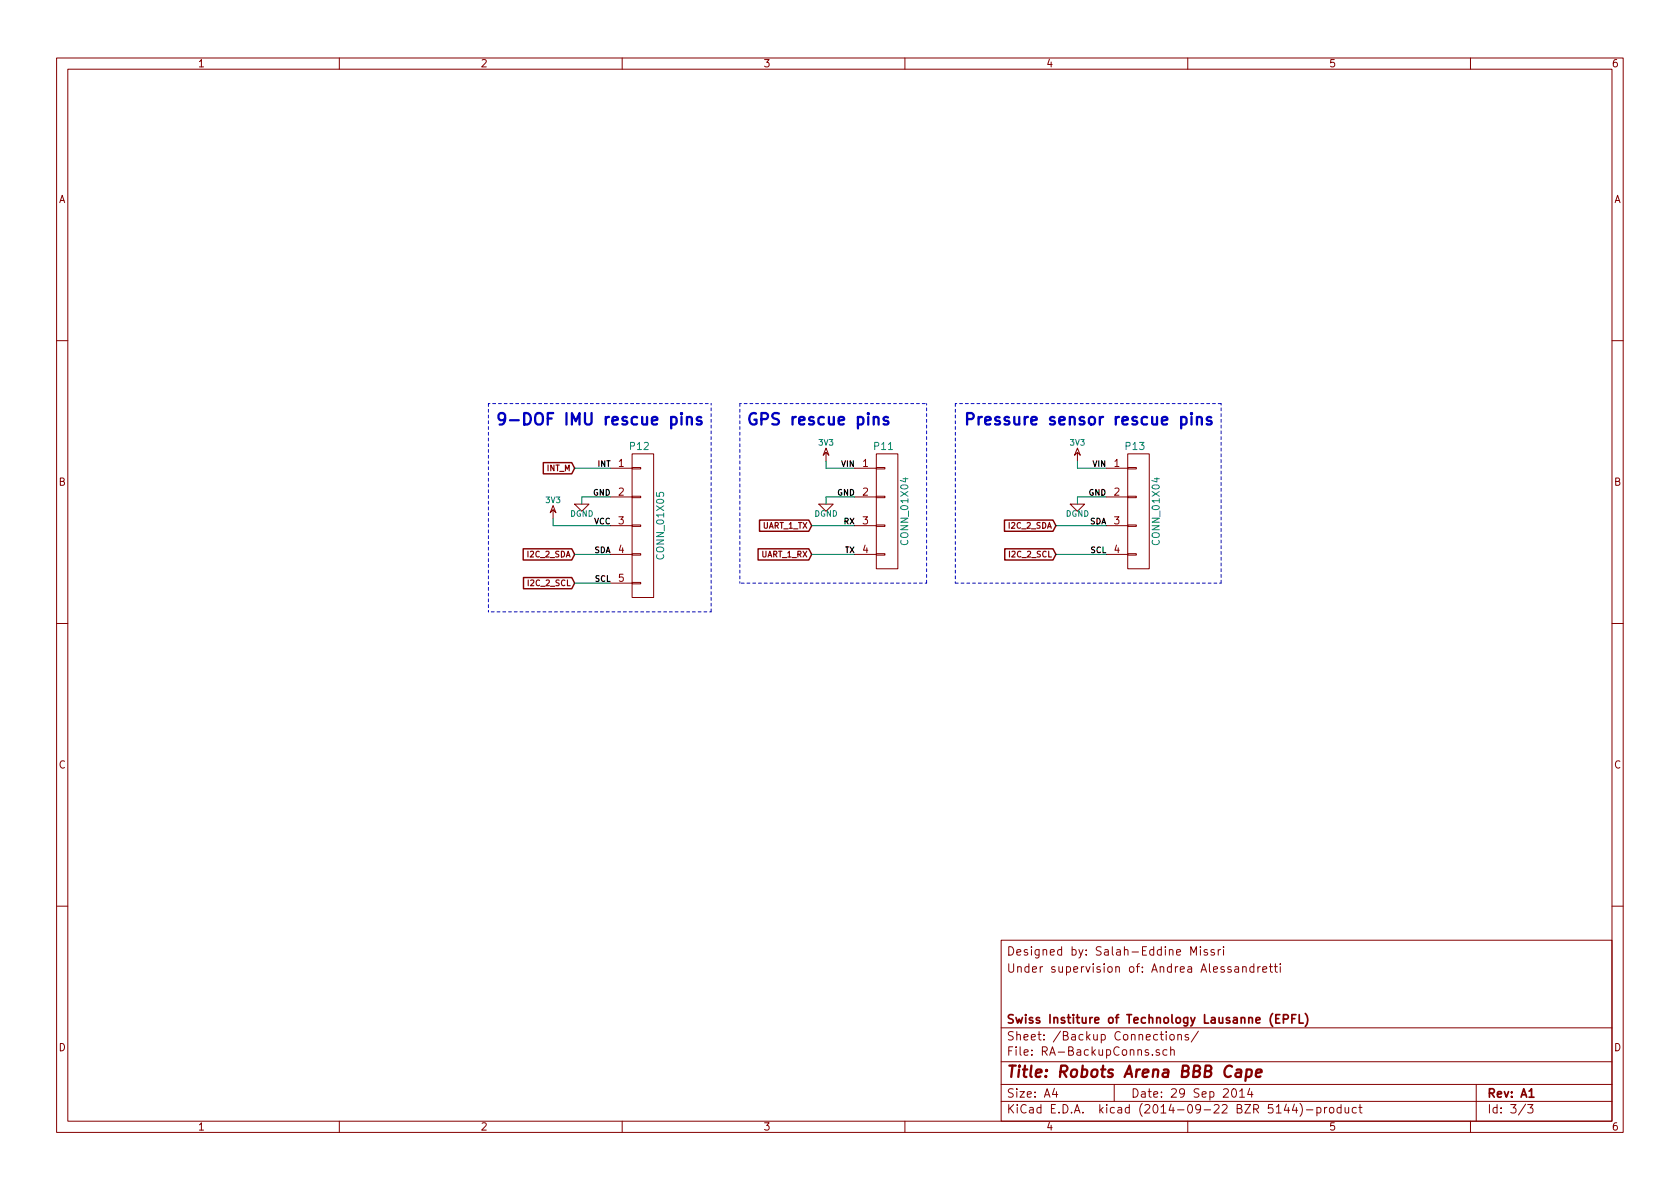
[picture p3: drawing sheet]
<svg xmlns="http://www.w3.org/2000/svg" width="297mm" height="210mm" viewBox="0 0 297 210" stroke-linecap="round" stroke-linejoin="round" font-family="sans-serif">
<g fill="none" stroke="#840000" stroke-width=".18">
<path d="M10 10.3h277v189.9h-277zM12 12.2h273v186.1h-273zM60 10.3v1.9M110 10.3v1.9M160 10.3v1.9M210 10.3v1.9M260 10.3v1.9M10 60.2h2M146 79.2l.6 1.3-.6-.5-.5 .5zM190.5 79.2l.5 1.3-.5-.5-.5 .5zM285 60.2h2M97.8 89.4l.5 1.3-.5-.5-.5 .5z"/>
<path d="M97.8 90.2v1.5M101.6 89.1h2.5l-1.2 1.3zM107.9 82.8h3.9M107.9 87.9h3.9M107.9 93h3.9M107.9 98h3.9M111.8 97.9h1.5v.3h-1.5zM111.8 92.8h1.5v.3h-1.5zM111.8 87.8h1.5v.2h-1.5zM111.8 82.7h1.5v.2h-1.5zM111.8 80.3h3.8v25.4h-3.8zM144.8 89.1h2.5l-1.3 1.3z"/>
<path d="M146 80v1.5M151.1 82.8h3.8M151.1 87.9h3.8M151.1 93h3.8M151.1 98h3.8M154.9 97.9h1.6v.3h-1.6zM154.9 92.8h1.6v.3h-1.6zM154.9 87.8h1.6v.2h-1.6zM154.9 82.7h1.6v.2h-1.6zM154.9 80.3h3.8v20.3h-3.8zM189.2 89.1h2.6l-1.3 1.3zM190.5 80v1.5"/>
<path d="M195.6 82.8h3.8M195.6 87.9h3.8M195.6 93h3.8M195.6 98h3.8M199.4 97.9h1.5v.3h-1.5zM199.4 92.8h1.5v.3h-1.5zM199.4 87.8h1.5v.2h-1.5zM199.4 82.7h1.5v.2h-1.5zM199.4 80.3h3.8v20.3h-3.8zM10 110.3h2M107.9 103.1h3.9M111.8 103h1.5v.2h-1.5z"/>
<path d="M285 110.3h2M10 160.2h2M177 166.3h108v32h-108zM210.5 168.9v-1.5l.5 1.1 .5-1.1v1.5M212.2 167.4v.2M212.2 167.9v1M213.5 168a.37 .37 0 0 0-.6 .1l.1 .2 .5 .2v.1l-.2 .3-.4-.1M214.7 168a.37 .37 0 0 0-.6 .1l.1 .2 .5 .2 .1 .1-.3 .3-.4-.1M215.4 167.9v1M215.8 167.9l-.4 .3M216.3 167.4v.2M216.3 167.9v1"/>
<path d="M218.4 171h.5l.1 .9M219 171.3l-.5 .1-.2 .2 .2 .3h.5M219.7 171.1l.2-.2 .4 .1v.9M219.7 170.9v1M221.7 171l-.4-.1-.3 .3 .1 .6 .2 .1h.4M221.7 170.4v1.5M222.4 170.9v1M222.8 170.9l-.4 .3M223.3 171.4l.7-.1-.1-.3-.4-.1-.2 .2v.8h.6M224.4 170.9h.6M224.6 170.4v1.3l.4 .2M225.3 170.9h.6"/>
<path d="M225.5 170.4v1.3l.4 .2M226.4 170.4v.2M226.4 170.9v1M285 160.2h2M60 198.3v1.9M110 198.3v1.9M160 198.3v1.9M177 194.8h108M177 191.8h108M177 187.8h108M177 181.8h108M186.4 192.5l-.3 1h.9"/>
<path d="M186.8 193v1M197 191.8v3M203.8 186.5v.1M205 185.7a.37 .37 0 0 0-.6 .1l.1 .2 .5 .2 .1 .1-.3 .3-.4-.1M205.1 182.9h.6M205.3 182.4v1.3l.4 .2M206.2 182.4v.2M206.2 182.9v1M206.3 185.7l-.4-.1-.3 .3 .1 .6 .2 .1 .4-.1M206.9 183.1l.2-.2 .4 .2 .1 .5-.1 .2-.4 .1-.2-.1zM207 185.7l.2-.1 .4 .1v.9M207 185.1v1.5"/>
<path d="M208.3 183.1l.2-.2 .3 .1 .1 .9M208.3 182.9v1M210 198.3v1.9M210.1 183a.37 .37 0 0 0-.6 .1l.1 .3 .5 .1 .1 .1-.2 .3-.5-.1M211.9 182.3l-1.3 2M217.9 192.7l.2-.2a.81 .81 0 0 1 .6 .6 .81 .81 0 0 1-.3 .8l-.1 .1a.79 .79 0 0 1-.4-1.3zM219.2 193l.4-.5v1.5M219.2 194h.8M221 192.5l-.4 1h.9M221.3 193v1M227.4 195.2l-.3 1.1h.9M227.8 195.8v1"/>
<path d="M228.9 195.2l-.4 1.1h.9M229.2 195.8v1M229.8 195.1a1.71 1.71 0 0 1 0 2.3M231 196.3h1.1M232.8 195.9l.5-.1 .3 .3-.2 .6h-.6M232.8 195.8v1.5M234.2 195.8v1M234.6 195.8l-.4 .3M235.1 196l.2-.2 .5 .2v.5l-.1 .2-.4 .1-.2-.1zM237.1 195.9l-.4-.1-.3 .3 .1 .6 .2 .1 .4-.1M237.1 195.3v1.5M237.8 195.8l.1 .9 .4 .1 .2-.1"/>
<path d="M238.5 195.8v1M239.8 195.9l-.4-.1-.3 .3 .1 .6 .2 .1 .4-.1M240.3 195.8h.5M240.5 195.3v1.3l.3 .2M260 198.3v1.9M261 191.8v6.5M269.7 195.2l-1.2 2M270.1 195.3h.9l-.5 .6 .5 .1v.7l-.2 .1-.7-.1"/>
</g>
<path d="M226.3 179.4h-.7v1.5h.7M229.1 179.4h-.7v1.5M229.7 179.4v1.5h.7M230.8 179.2a1.71 1.71 0 0 1 0 2.3M225.6 180.1h.5M226.9 180.2l.7-.1 .2-.2-.1-.3-.2-.2h-.6v1.5M228.4 180.1h.5M270.4 194h.8" fill="none" stroke="#840000" stroke-width=".3"/>
<path d="M218.6 189.2h.8v1.2M219.5 189.6l-.8 .1a.4 .4 0 0 0-.3 .3 .4 .4 0 0 0 .3 .4l.7-.1M220.4 189.2a.65 .65 0 0 1 .9 .1l-.1 1a.67 .67 0 0 1-.9 0M220.4 189.1l-.2 2M222.1 189.8l1-.2-.1-.4-.6-.1-.3 .3v.9l.2 .1 .6-.1" fill="none" stroke="#840000" stroke-width=".41"/>
<path d="M89.3 73.9l-.4 .4h-.4l-.4-.4v-.5l.2-.3 .6-.1 .3 .2a1.62 1.62 0 0 1-.3 1.8l-.6 .1M90.2 74.3h1.5M133.7 73.1a.94 .94 0 0 0-1.1 .4 .94 .94 0 0 0 0 1.1 .72 .72 0 0 0 1.2 .3v-.7h-.4M171 74.1h.8a.55 .55 0 0 0 .4-.5 .55 .55 0 0 0-.4-.6h-.8v2.1M173 73.7v1.4M173.6 73.7l-.4 .1-.2 .3M174.2 74.4l1-.2-.1-.4-.6-.1-.3 .3 .1 1 .2 .1 .6-.1" fill="none" stroke="#0000c2" stroke-width=".41"/>
<path d="M92.5 97h8.6l.5 1-.5 1h-8.6zM96.1 81.8h5l.5 1-.5 1h-5zM134 97h9l.5 1-.5 1h-9zM134.3 92h8.7l.5 1-.5 .9h-8.7zM177.6 92h8.6l.5 1-.5 .9h-8.6zM177.6 97h8.6l.5 1-.5 1h-8.6zM92.6 102.1h8.5l.5 1-.5 1h-8.5z" fill="none" stroke="#840000" stroke-width=".25"/>
<g fill="none" stroke="#008400" stroke-width=".18">
<path d="M97.8 91.7v1.3h10.1M101.6 82.8h6.3M101.6 98h6.3M107.9 87.9h-5v1.2M143.5 93h7.6M143.5 98h7.6M146 81.5v1.3h5.1M151.1 87.9h-5.1v1.2M186.7 93h8.9M186.7 98h8.9M190.5 81.5v1.3h5.1M195.6 87.9h-5.1v1.2"/>
<path d="M101.6 103.1h6.3"/>
</g>
<path d="M86.4 71.4h39.3M125.7 71.4v36.8M130.8 71.4h33M163.8 71.4v31.7M168.9 71.4h47M215.9 71.4v31.7M86.4 108.2v-36.8M125.7 108.2h-39.3M130.8 103.1v-31.7M163.8 103.1h-33M168.9 103.1v-31.7M215.9 103.1h-47" fill="none" stroke="#0000c2" stroke-width=".18" stroke-dasharray=".5" stroke-dashoffset=".3"/>
<g font-size="2.8" fill="#0000c2">
<text x="93.5" y="75.2">9-DOF IMU rescue pins</text>
<text x="135" y="75.2">GPS rescue pins</text>
<text x="175.9" y="75.2">Pressure sensor rescue pins</text>
</g>
<text font-size="2.8" fill="#840000" x="178" y="190.5">Title: Robots Arena BBB Cape</text>
<g font-size="2.1" fill="#840000">
<text x="178" y="172">Under supervision of: Andrea Alessandretti</text>
<text x="178" y="169">Designed by: Salah-Eddine Missri</text>
<text x="178" y="184">Sheet: /Backup Connections/</text>
<text x="178" y="181">Swiss Institure of Technology Lausanne (EPFL)</text>
<text x="178" y="186.7">File: RA-BackupConns.sch</text>
<text x="178" y="196.9">KiCad E.D.A. kicad (2014-09-22 BZR 5144)-product</text>
<text x="178" y="194.1">Size: A4</text>
<text x="200" y="194.1">Date: 29 Sep 2014</text>
<text x="263" y="194.1">Rev: A1</text>
<text x="263" y="196.9">Id: 3/3</text>
</g>
<g font-size="1.8" fill="#840000">
<text x="35" y="11.9">1</text>
<text x="85" y="11.9">2</text>
<text x="135" y="11.9">3</text>
<text x="185" y="11.9">4</text>
<text x="235" y="11.9">5</text>
<text x="285" y="11.9">6</text>
<text x="10.4" y="35.9">A</text>
<text x="285.4" y="35.9">A</text>
<text x="109.4" y="82.5">1</text>
<text x="152.6" y="82.5">1</text>
<text x="197" y="82.5">1</text>
<text x="10.4" y="85.9">B</text>
<text x="109.4" y="87.6">2</text>
<text x="152.6" y="87.6">2</text>
<text x="197" y="87.6">2</text>
<text x="285.4" y="85.9">B</text>
<text x="109.4" y="92.7">3</text>
<text x="152.6" y="92.7">3</text>
<text x="197" y="92.7">3</text>
<text x="109.4" y="97.8">4</text>
<text x="152.6" y="97.8">4</text>
<text x="197" y="97.8">4</text>
<text x="109.4" y="102.9">5</text>
<text x="10.4" y="135.9">C</text>
<text x="285.4" y="135.9">C</text>
<text x="10.4" y="185.9">D</text>
<text x="285.4" y="185.9">D</text>
<text x="35" y="199.9">1</text>
<text x="85" y="199.9">2</text>
<text x="135" y="199.9">3</text>
<text x="185" y="199.9">4</text>
<text x="235" y="199.9">5</text>
<text x="285" y="199.9">6</text>
</g>
<g font-size="1.8" fill="#008484">
<text x="111.5" y="79.5">P12</text>
<text x="154.6" y="79.5">P11</text>
<text x="199.1" y="79.5">P13</text>
<text x="117.4" y="98.6" transform="rotate(-90 117.4 98.6)">CONN_01X05</text>
<text x="160.6" y="96.1" transform="rotate(-90 160.6 96.1)">CONN_01X04</text>
<text x="205" y="96.1" transform="rotate(-90 205 96.1)">CONN_01X04</text>
</g>
<g font-size="1.4" fill="#840000">
<text x="96.6" y="83.3">INT_M</text>
<text x="134.7" y="93.5">UART_1_TX</text>
<text x="178.4" y="93.5">I2C_2_SDA</text>
<text x="93.3" y="98.5">I2C_2_SDA</text>
<text x="134.5" y="98.5">UART_1_RX</text>
<text x="178.6" y="98.5">I2C_2_SCL</text>
<text x="93.5" y="103.6">I2C_2_SCL</text>
</g>
<g font-size="1.4">
<text x="105.7" y="82.5">INT</text>
<text x="148.8" y="82.5">VIN</text>
<text x="193.2" y="82.5">VIN</text>
<text x="104.8" y="87.6">GND</text>
<text x="148" y="87.6">GND</text>
<text x="192.4" y="87.6">GND</text>
<text x="105" y="92.7">VCC</text>
<text x="149.2" y="92.7">RX</text>
<text x="192.6" y="92.7">SDA</text>
<text x="105" y="97.8">SDA</text>
<text x="149.3" y="97.8">TX</text>
<text x="192.8" y="97.8">SCL</text>
<text x="105.1" y="102.9">SCL</text>
</g>
<g font-size="1.4" fill="#008484">
<text x="144.8" y="78.8">3V3</text>
<text x="189.3" y="78.8">3V3</text>
<text x="96.5" y="88.9">3V3</text>
<text x="100.8" y="91.4">DGND</text>
<text x="144" y="91.4">DGND</text>
<text x="188.4" y="91.4">DGND</text>
</g>
</svg>
